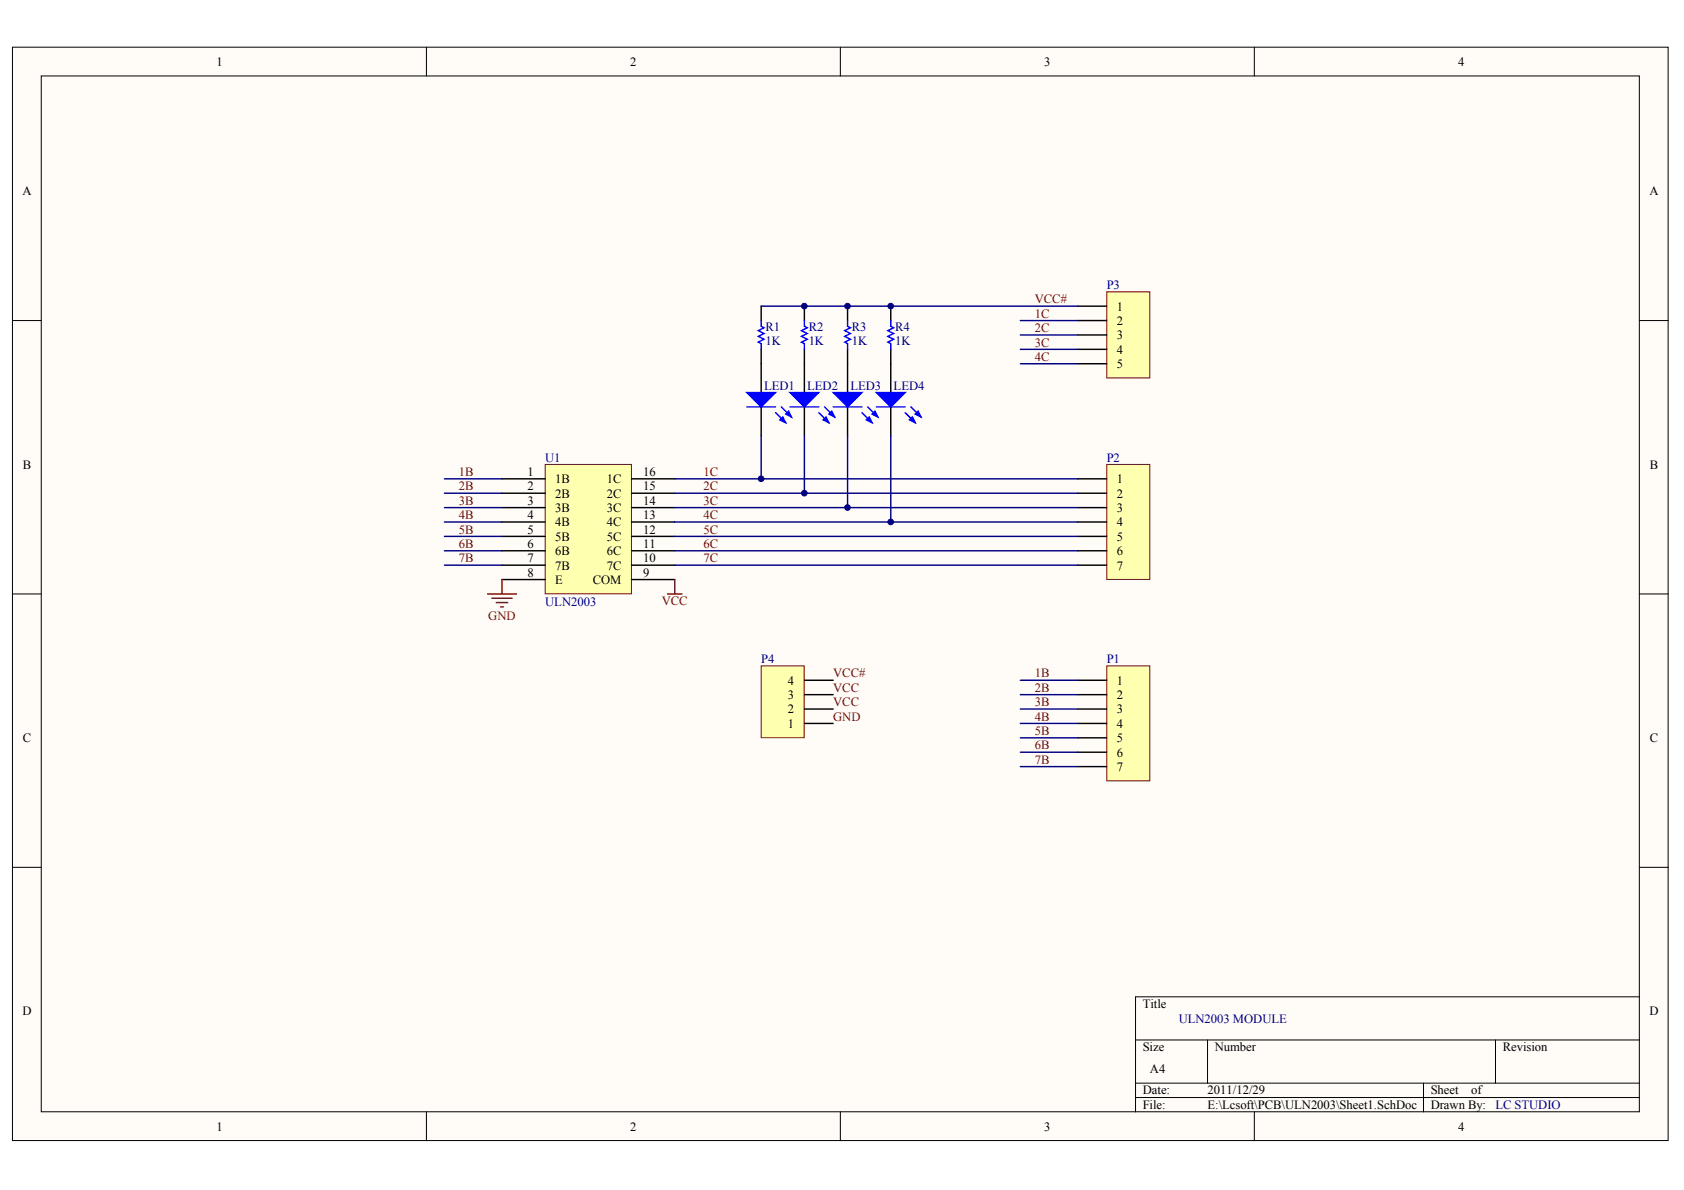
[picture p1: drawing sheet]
<svg xmlns="http://www.w3.org/2000/svg" width="297mm" height="210mm" viewBox="0 0 297 210" stroke-linecap="round" stroke-linejoin="round" font-family="sans-serif">
<g fill="#fffcf8" stroke="#000" stroke-width=".18">
<path d="M2.2 8.3h292v192.9h-292z"/>
<path d="M7.3 13.4h281.9v182.7h-281.9z"/>
</g>
<g fill="none" stroke="#000" stroke-width=".18">
<path d="M75.2 8.3v5.1M148.2 8.3v5.1M221.2 8.3v5.1M2.2 56.5h5.1M289.2 56.5h5.1M2.2 104.8h5.1M289.2 104.8h5.1M2.2 153h5.1M289.2 153h5.1M289.2 175.8h-88.9v20.3M75.2 196.1v5.1M148.2 196.1v5.1"/>
<path d="M200.3 183.4h88.9M200.3 191.1h88.9M200.3 193.6h88.9M213 183.4v7.7M221.2 196.1v5.1M251.1 191.1v5M263.8 183.4v7.7"/>
</g>
<path d="M96.2 81.9h15.2v22.8h-15.2z" fill="#ffffb0" stroke="#800000" stroke-width=".18"/>
<g fill="none" stroke="#000" stroke-width=".25">
<path d="M88.5 84.5h7.7M88.5 87h7.7M88.5 89.5h7.7M88.5 92.1h7.7M88.5 94.6h7.7M88.5 97.2h7.7M88.5 99.7h7.7M111.4 84.5h7.6M111.4 87h7.6M111.4 89.5h7.6M111.4 92.1h7.6M111.4 94.6h7.6"/>
<path d="M111.4 97.2h7.6M111.4 99.7h7.6M88.5 102.2h7.7M111.4 102.2h7.6"/>
</g>
<path d="M195.2 117.5h7.6v20.2h-7.6z" fill="#ffffb0" stroke="#800000" stroke-width=".18"/>
<path d="M190.1 120h5.1M190.1 122.5h5.1M190.1 125.1h5.1M190.1 127.6h5.1M190.1 130.1h5.1M190.1 132.7h5.1M190.1 135.2h5.1" fill="none" stroke="#000" stroke-width=".25"/>
<path d="M195.2 81.9h7.6v20.3h-7.6z" fill="#ffffb0" stroke="#800000" stroke-width=".18"/>
<path d="M190.1 84.5h5.1M190.1 87h5.1M190.1 89.5h5.1M190.1 92.1h5.1M190.1 94.6h5.1M190.1 97.2h5.1M190.1 99.7h5.1" fill="none" stroke="#000" stroke-width=".25"/>
<g fill="none" stroke="#000080" stroke-width=".25">
<path d="M78.4 84.5h10.1M78.4 87h10.1M78.4 89.5h10.1M78.4 92.1h10.1M78.4 94.6h10.1M78.4 97.2h10.1M78.4 99.7h10.1M119 84.5h71.1M119 87h71.1M119 89.5h71.1M119 92.1h71.1M119 94.6h71.1"/>
<path d="M119 97.2h71.1M119 99.7h71.1M180 120h10.1M180 122.5h10.1M180 125.1h10.1M180 127.6h10.1M180 130.1h10.1M180 132.7h10.1M180 135.2h10.1"/>
</g>
<path d="M195.2 51.5h7.6v15.2h-7.6z" fill="#ffffb0" stroke="#800000" stroke-width=".18"/>
<g fill="none" stroke="#000" stroke-width=".25">
<path d="M134.3 54v2.5M141.9 54v2.5M149.5 54v2.5M157.1 54v2.5M190.1 54h5.1M190.1 56.5h5.1M190.1 59.1h5.1M134.3 61.6v7.6M134.3 71.8v5M141.9 61.6v7.6M141.9 71.8v5M149.5 61.6v7.6"/>
<path d="M149.5 71.8v5M157.1 61.6v7.6M157.1 71.8v5M190.1 61.6h5.1M190.1 64.2h5.1"/>
</g>
<path d="M134.3 54h55.8M180 56.5h10.1M180 59.1h10.1M134.3 76.8v7.7M141.9 76.8v10.2M149.5 76.8v12.7M157.1 76.8v15.3M180 61.6h10.1M180 64.2h10.1" fill="none" stroke="#000080" stroke-width=".25"/>
<path d="M86 104.8h5.1M86.8 105.5h3.5M87.5 106.3h2.1M88.3 107h.5M88.5 102.2v2.6M117.8 104.8h2.5M119 102.2v2.6" fill="none" stroke="#800000" stroke-width=".25"/>
<g fill="none" stroke="#00f" stroke-width=".25">
<path d="M134.3 56.5v1.1l.5 .2-1 .5 1 .5-1 .5 1 .5-1 .6 .5 .2v1M141.9 56.5v1.1l.5 .2-1 .5 1 .5-1 .5 1 .5-1 .6 .5 .2v1M149.5 56.5v1.1l.5 .2-1 .5 1 .5-1 .5 1 .5-1 .6 .5 .2v1M157.1 56.5v1.1l.5 .2-1 .5 1 .5-1 .5 1 .5-1 .6 .5 .2v1M131.7 71.8h5.1M136.8 72.8l1.8 1.8M137.8 71.8l1.8 1.7M139.3 71.8h5.1M144.4 72.8l1.8 1.8M145.4 71.8l1.8 1.7M147 71.8h5M152 72.8l1.8 1.8"/>
<path d="M153.1 71.8l1.7 1.7M154.6 71.8h5.1M159.7 72.8l1.7 1.8M160.7 71.8l1.8 1.7"/>
</g>
<g fill="#00f" stroke="#00f" stroke-width=".25">
<path d="M131.7 69.2h5.1l-2.5 2.6z"/>
<path d="M137.6 74.1l.5-.6 .5 1.1z"/>
<path d="M138.6 73l.5-.5 .5 1z"/>
<path d="M139.3 69.2h5.1l-2.5 2.6z"/>
<path d="M145.2 74.1l.5-.6 .5 1.1z"/>
<path d="M146.2 73l.5-.5 .5 1z"/>
<path d="M147 69.2h5l-2.5 2.6z"/>
<path d="M152.8 74.1l.5-.6 .5 1.1z"/>
<path d="M153.8 73l.5-.5 .5 1z"/>
<path d="M154.6 69.2h5.1l-2.6 2.6z"/>
<path d="M160.4 74.1l.5-.6 .5 1.1z"/>
<path d="M161.4 73l.5-.5 .6 1z"/>
</g>
<path d="M134.3 117.5h7.6v12.6h-7.6z" fill="#ffffb0" stroke="#800000" stroke-width=".18"/>
<path d="M141.9 120h5.1M141.9 127.6h5.1M141.9 125.1h5.1M141.9 122.5h5.1" fill="none" stroke="#000" stroke-width=".25"/>
<g fill="#000080" stroke="#000080" stroke-width=".18">
<circle cx="134.3" cy="84.4" r=".5"/>
<circle cx="141.9" cy="87" r=".5"/>
<circle cx="141.9" cy="54" r=".5"/>
<circle cx="149.5" cy="89.5" r=".5"/>
<circle cx="149.5" cy="54" r=".5"/>
<circle cx="157.1" cy="92.1" r=".5"/>
<circle cx="157.1" cy="54" r=".5"/>
</g>
<g font-size="2.2">
<text x="38.2" y="11.6">1</text>
<text x="111.2" y="11.6">2</text>
<text x="184.2" y="11.6">3</text>
<text x="257.2" y="11.6">4</text>
<text x="4" y="34.4">A</text>
<text x="290.9" y="34.4">A</text>
<text x="197" y="54.8">1</text>
<text x="197" y="57.3">2</text>
<text x="197" y="59.9">3</text>
<text x="197" y="62.4">4</text>
<text x="197" y="64.9">5</text>
<text x="4" y="82.6">B</text>
<text x="93" y="84">1</text>
<text x="113.4" y="84">16</text>
<text x="291" y="82.6">B</text>
<text x="93" y="86.5">2</text>
<text x="93" y="89">3</text>
<text x="97.9" y="85.2">1B</text>
<text x="97.9" y="87.8">2B</text>
<text x="107" y="87.8">2C</text>
<text x="107" y="85.2">1C</text>
<text x="113.4" y="89">14</text>
<text x="113.4" y="86.5">15</text>
<text x="197" y="85.2">1</text>
<text x="197" y="87.8">2</text>
<text x="93" y="91.6">4</text>
<text x="93" y="94.1">5</text>
<text x="97.9" y="90.3">3B</text>
<text x="97.9" y="92.8">4B</text>
<text x="97.9" y="95.4">5B</text>
<text x="107" y="95.4">5C</text>
<text x="107" y="92.8">4C</text>
<text x="107" y="90.3">3C</text>
<text x="113.4" y="94.1">12</text>
<text x="113.4" y="91.6">13</text>
<text x="197" y="90.3">3</text>
<text x="197" y="92.8">4</text>
<text x="197" y="95.4">5</text>
<text x="93" y="96.7">6</text>
<text x="93" y="99.2">7</text>
<text x="93" y="101.7">8</text>
<text x="97.9" y="97.9">6B</text>
<text x="97.9" y="100.5">7B</text>
<text x="107" y="100.5">7C</text>
<text x="107" y="97.9">6C</text>
<text x="113.4" y="101.7">9</text>
<text x="113.4" y="99.2">10</text>
<text x="113.4" y="96.7">11</text>
<text x="197" y="97.9">6</text>
<text x="197" y="100.5">7</text>
<text x="97.9" y="103">E</text>
<text x="104.6" y="103">COM</text>
<text x="139" y="125.8">2</text>
<text x="139" y="123.3">3</text>
<text x="139" y="120.8">4</text>
<text x="197" y="120.8">1</text>
<text x="197" y="123.3">2</text>
<text x="197" y="125.8">3</text>
<text x="4" y="130.9">C</text>
<text x="139" y="128.4">1</text>
<text x="197" y="128.4">4</text>
<text x="197" y="130.9">5</text>
<text x="291" y="130.9">C</text>
<text x="197" y="133.5">6</text>
<text x="197" y="136">7</text>
<text x="4" y="179.1">D</text>
<text x="201.6" y="177.8">Title</text>
<text x="290.9" y="179.1">D</text>
<text x="201.6" y="185.4">Size</text>
<text x="214.3" y="185.4">Number</text>
<text x="265.1" y="185.4">Revision</text>
<text x="202.8" y="189.2">A4</text>
<text x="201.6" y="193">Date:</text>
<text x="201.6" y="195.6">File:</text>
<text x="213" y="193">2011/12/29</text>
<text x="213" y="195.6">E:\Lcsoft\PCB\ULN2003\Sheet1.SchDoc</text>
<text x="252.4" y="193">Sheet</text>
<text x="252.4" y="195.6">Drawn By:</text>
<text x="259.5" y="193">of</text>
<text x="38.2" y="199.4">1</text>
<text x="111.2" y="199.4">2</text>
<text x="184.2" y="199.4">3</text>
<text x="257.2" y="199.4">4</text>
</g>
<g font-size="2.2" fill="#800000">
<text x="182.5" y="53.5">VCC#</text>
<text x="182.5" y="56">1C</text>
<text x="182.5" y="58.6">2C</text>
<text x="182.5" y="61.1">3C</text>
<text x="182.5" y="63.7">4C</text>
<text x="80.9" y="84">1B</text>
<text x="124.1" y="84">1C</text>
<text x="80.9" y="86.5">2B</text>
<text x="80.9" y="89">3B</text>
<text x="124.1" y="86.5">2C</text>
<text x="124.1" y="89">3C</text>
<text x="80.9" y="91.6">4B</text>
<text x="80.9" y="94.1">5B</text>
<text x="124.1" y="91.6">4C</text>
<text x="124.1" y="94.1">5C</text>
<text x="80.9" y="96.7">6B</text>
<text x="80.9" y="99.2">7B</text>
<text x="124.1" y="96.7">6C</text>
<text x="124.1" y="99.2">7C</text>
<text x="116.7" y="106.8">VCC</text>
<text x="86.1" y="109.3">GND</text>
<text x="147" y="119.5">VCC#</text>
<text x="182.5" y="119.5">1B</text>
<text x="147" y="124.6">VCC</text>
<text x="147" y="122">VCC</text>
<text x="182.5" y="122">2B</text>
<text x="182.5" y="124.6">3B</text>
<text x="147" y="127.1">GND</text>
<text x="182.5" y="127.1">4B</text>
<text x="182.5" y="129.6">5B</text>
<text x="182.5" y="132.2">6B</text>
<text x="182.5" y="134.7">7B</text>
</g>
<g font-size="2.2" fill="#000080">
<text x="195.2" y="51">P3</text>
<text x="135" y="58.3">R1</text>
<text x="142.6" y="58.3">R2</text>
<text x="150.3" y="58.3">R3</text>
<text x="157.9" y="58.3">R4</text>
<text x="135" y="60.9">1K</text>
<text x="142.6" y="60.9">1K</text>
<text x="150.3" y="60.9">1K</text>
<text x="157.9" y="60.9">1K</text>
<text x="134.8" y="68.7">LED1</text>
<text x="142.4" y="68.7">LED2</text>
<text x="150" y="68.7">LED3</text>
<text x="157.6" y="68.7">LED4</text>
<text x="96.2" y="81.4">U1</text>
<text x="195.2" y="81.4">P2</text>
<text x="96.2" y="106.8">ULN2003</text>
<text x="134.3" y="117">P4</text>
<text x="195.2" y="117">P1</text>
<text x="207.9" y="180.4">ULN2003 MODULE</text>
<text x="263.8" y="195.6">LC STUDIO</text>
</g>
</svg>
